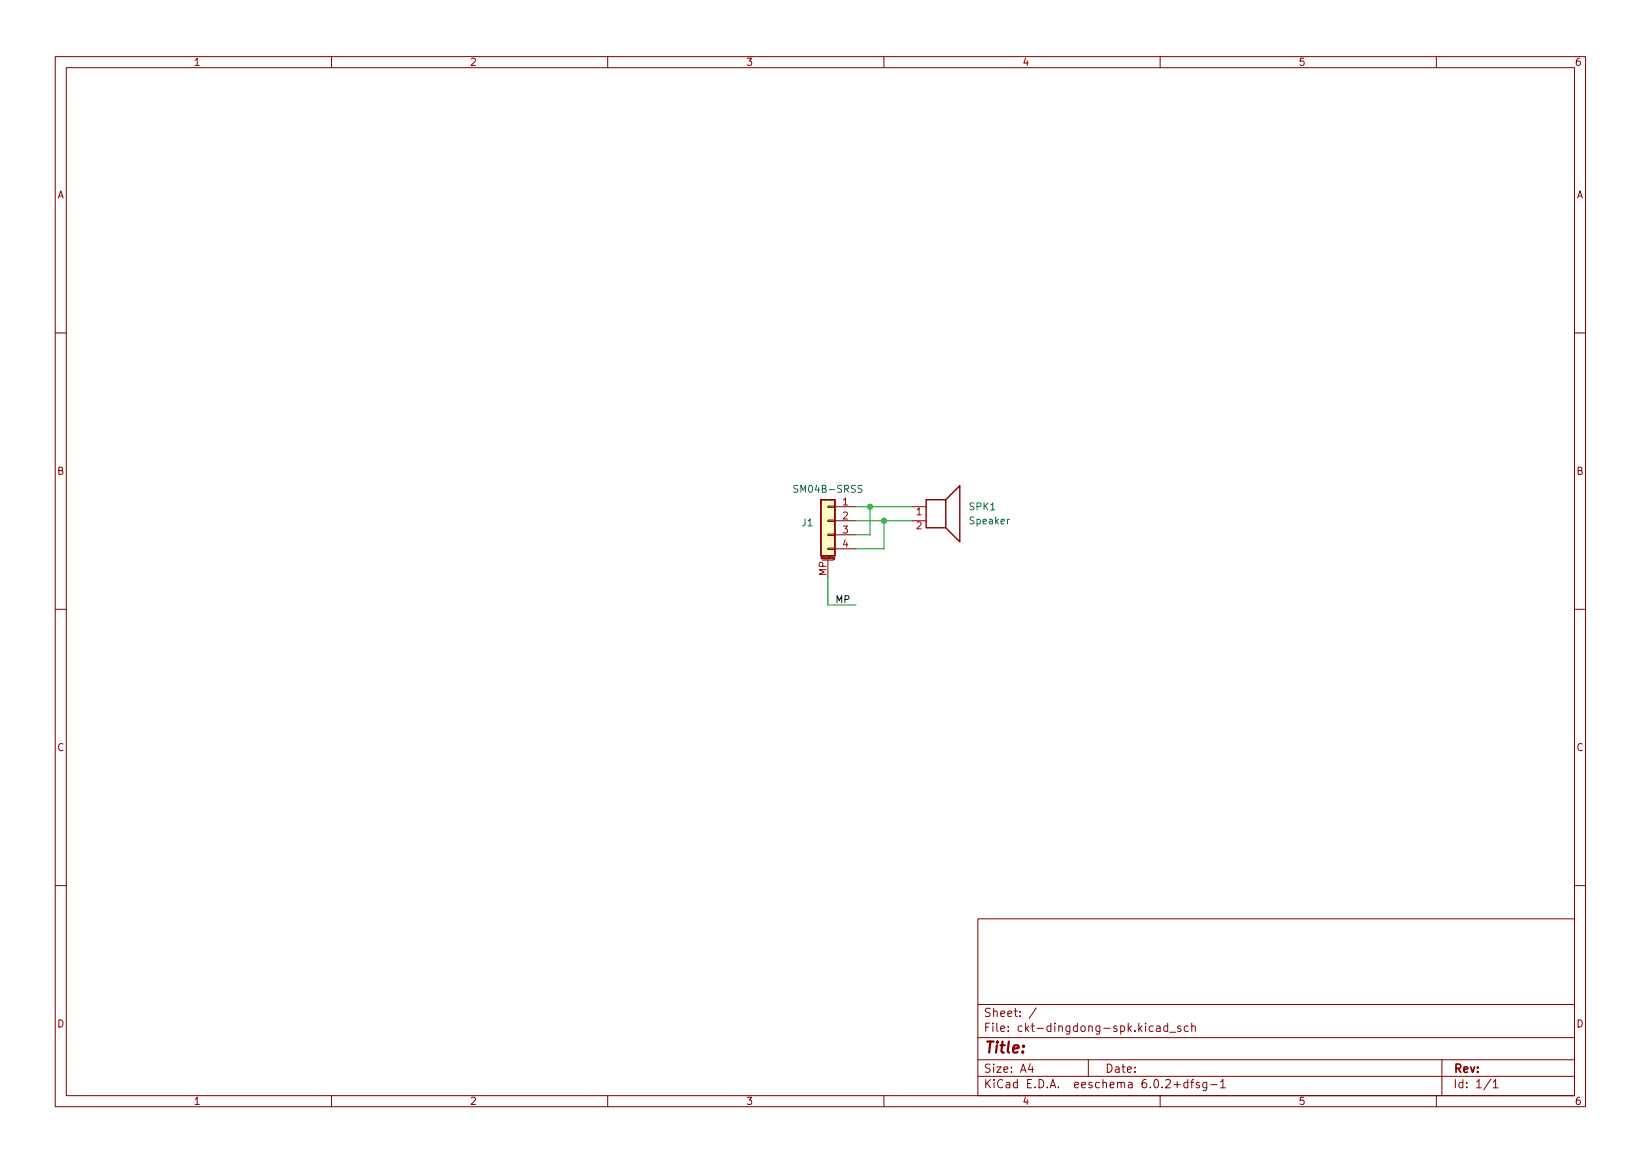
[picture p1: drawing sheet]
<svg xmlns="http://www.w3.org/2000/svg" width="297mm" height="210mm" viewBox="0 0 297 210" stroke-linecap="round" stroke-linejoin="round" font-family="sans-serif">
<g fill="none" stroke="#840000" stroke-width=".18">
<path d="M10 10.2h277v190.1h-277zM12 12.2h273v186.1h-273zM60 10.2v2M110 10.2v2M160 10.2v2M210 10.2v2M260 10.2v2M10 60.2h2M285 60.2h2M149.9 99.2h1.2v.2h-1.2zM149.9 96.6h1.2v.3h-1.2zM149.9 94.1h1.2v.3h-1.2z"/>
<path d="M149.9 91.6h1.2v.2h-1.2zM151.1 91.7h3.8M151.1 94.2h3.8M151.1 96.8h3.8M151.1 99.3h3.8M165.1 91.7h2.5M165.1 94.2h2.5M10 110.2h2M148.8 101.3h2.1M149.9 101.3v3.1M151 100.9v.3h-.1M151 100.9l-.1 .1v.1h.1"/>
<path d="M285 110.2h2M10 160.2h2M177 166.3h108v32h-108zM285 160.2h2M60 198.3v2M110 198.3v2M160 198.3v2M177 194.8h108M177 191.8h108M177 187.8h108M177 181.8h108M186.5 192.5l-.4 1h1"/>
<path d="M186.9 193v1M187.6 182.4l-1.3 1.9M197 191.8v3M209.4 185.7h.5l.1 .9M210 198.3v2M210 186l-.5 .1a.29 .29 0 0 0-.2 .2 .29 .29 0 0 0 .2 .3h.5M211.4 185.7l-.5-.1-.3 .3v.4l.2 .3h.6M211.4 185.1v1.5M211.7 186.8h1.2M213.7 185.7l-.3-.1-.3 .2 .1 .3 .5 .1v.4h-.6M215 195.9l-.4-.1-.3 .3v.4l.1 .3h.6M215 195.3v1.5"/>
<path d="M215.1 185.7l-.5-.1-.2 .3v.4l.1 .3h.6M215.5 195.8h.6M215.7 185.8l.2-.2 .4 .1 .1 .9M215.7 185.1v1.5M216.1 195.3l-.4 .2v1.3M217.1 195.9l-.4-.1-.2 .2 .1 .3 .5 .1v.4h-.6M218.4 195.8v1.2l-.3 .3h-.3M218.4 195.9l-.4-.1-.3 .3v.4l.2 .3h.5M219.1 196.3h1.2M220.9 195.8l.5-.5v1.5M220.9 196.8h.9M260 198.3v2"/>
<path d="M261 191.8v6.5M269.9 195.3l-1.3 1.9M270.3 195.8l.4-.5v1.5M270.3 196.8h.9"/>
</g>
<path d="M148.6 90.4h2.5v10.2h-2.5zM167.6 90.4h3.6v5.1h-3.6zM171.2 90.4l2.5-2.5v10.1l-2.5-2.5" fill="none" stroke="#840000" stroke-width=".25"/>
<path d="M148.6 90.4h2.5v10.2h-2.5z" fill="#ffffc2" stroke="#ffffc2" stroke-width=".18"/>
<path d="M156 87.9l-.5-.1-.2 .3 .1 .3 .6 .2v.4l-.2 .1-.5-.1" fill="none" stroke="#006464" stroke-width=".18"/>
<path d="M154.9 91.7h10.2M154.9 94.2h10.2M157.5 91.7v5.1h-2.6M160 94.2v5.1h-5.1M149.9 104.4v5.1h5" fill="none" stroke="#009600" stroke-width=".18"/>
<g fill="#009600" stroke="#009600" stroke-width=".18">
<circle cx="160" cy="94.2" r=".46"/>
<circle cx="157.5" cy="91.7" r=".46"/>
</g>
<text font-size="2.8" fill="#840000" x="178" y="190.6">Title:</text>
<g font-size="2.1" fill="#840000">
<text x="178" y="184">Sheet: /</text>
<text x="178" y="186.7">File: ckt-dingdong-spk.kicad_sch</text>
<text x="178" y="196.9">KiCad E.D.A. eeschema 6.0.2+dfsg-1</text>
<text x="178" y="194.1">Size: A4</text>
<text x="200" y="194.1">Date:</text>
<text x="263" y="194.1">Rev:</text>
<text x="263" y="196.9">Id: 1/1</text>
</g>
<g font-size="1.8" fill="#840000">
<text x="35" y="11.9">1</text>
<text x="85" y="11.9">2</text>
<text x="135" y="11.9">3</text>
<text x="185" y="11.9">4</text>
<text x="235" y="11.9">5</text>
<text x="285" y="11.9">6</text>
<text x="10.3" y="35.9">A</text>
<text x="285.3" y="35.9">A</text>
<text x="10.3" y="85.9">B</text>
<text x="285.3" y="85.9">B</text>
<text x="10.3" y="135.9">C</text>
<text x="285.3" y="135.9">C</text>
<text x="10.3" y="185.9">D</text>
<text x="285.3" y="185.9">D</text>
<text x="35" y="199.9">1</text>
<text x="85" y="199.9">2</text>
<text x="135" y="199.9">3</text>
<text x="185" y="199.9">4</text>
<text x="235" y="199.9">5</text>
<text x="285" y="199.9">6</text>
</g>
<g font-size="1.8" fill="#006464">
<text x="144.2" y="89.1">SM04B-SRSS</text>
<text x="145.2" y="95.2">J1</text>
<text x="175.5" y="92.3">SPK1</text>
<text x="175.6" y="94.9">Speaker</text>
</g>
<g font-size="1.8" fill="#a90000">
<text x="152.5" y="91.4">1</text>
<text x="152.5" y="94">2</text>
<text x="165.9" y="93.2">1</text>
<text x="165.9" y="95.8">2</text>
<text x="152.5" y="96.5">3</text>
<text x="152.5" y="99.1">4</text>
<text x="149.6" y="104.2" transform="rotate(-90 149.6 104.2)">MP</text>
</g>
<text font-size="1.8" fill="#0f0f0f" x="151.1" y="109.1">MP</text>
<text font-size=".5" fill="#840000" x="148.7" y="101.1">Mounting</text>
</svg>
